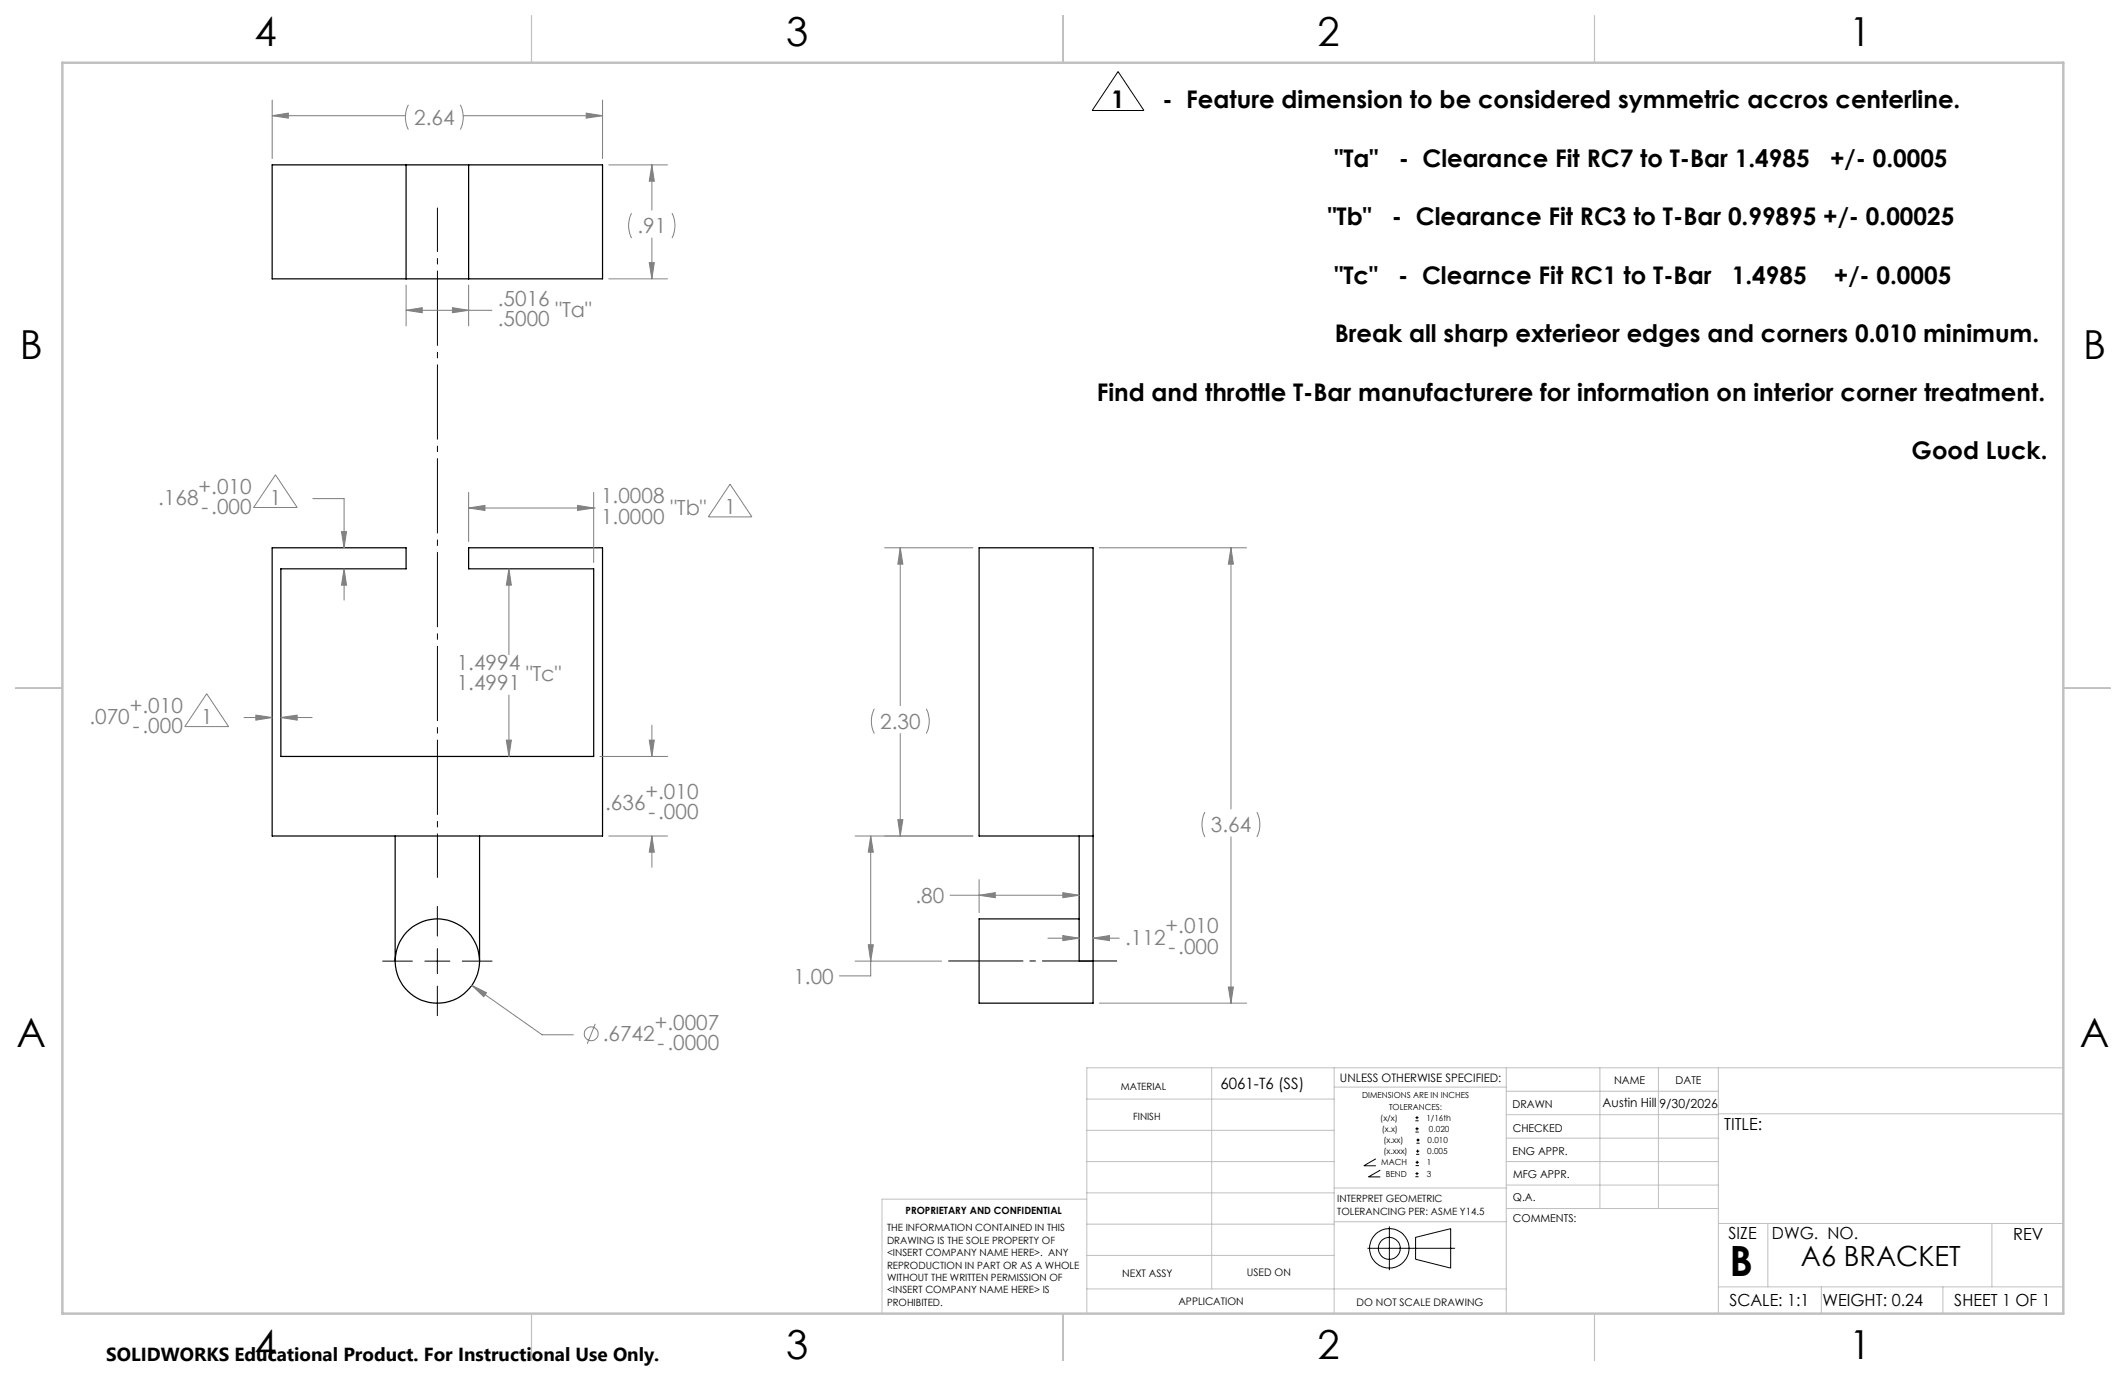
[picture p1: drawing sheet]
<svg xmlns="http://www.w3.org/2000/svg" width="432mm" height="279mm" viewBox="0 0 432 279" stroke-linecap="round" stroke-linejoin="round" font-family="sans-serif">
<g fill="none" stroke="#000" stroke-width=".25">
<path d="M55.3 33.5h67.1v23.1h-67.1zM82.5 33.5v23.1M95.2 33.5v23.1M55.3 111.2h27.2v4.3h-25.5v38.1h63.6v-38.1h-25.4v-4.3h27.2v58.6h-67.1zM80.3 169.8v25.4M97.4 169.8v25.4M219.2 169.8v25.4h2.8M222 169.8h-23.1v-58.6h23.1v84M219.2 186.6h-20.3v17.1h23.1v-8.5"/>
<circle cx="88.8" cy="195.1" r="8.5"/>
</g>
<path d="M56 96.4l4.4 6.6h-8.9zM63.5 101.2h6.4v10M69.4 107.9h1l-.5 3.3zM69.9 115.5v6.3" fill="none" stroke="#808080" stroke-width=".2"/>
<g fill="none" stroke="#c0c0c0" stroke-width=".2">
<path d="M246.1 216.8v44.9M271 216.8v49.9M305.9 216.8v49.9M324.9 216.8v28.6M336.8 216.8v28.6M349 216.8v49.9M419.1 216.8h-198.4v49.9M220.7 235.9h50.3M220.7 229.5h50.3M220.7 223.2h50.3M271 220.7h34.9M305.9 231.1h43.1"/>
<path d="M305.9 226.3h43.1M305.9 221.6h43.1M305.9 235.9h43.1M349 226.2h70.1M220.7 248.6h50.3M220.7 242.2h50.3M220.7 254.9h50.3M220.7 243.5h-41.6v23.2M271 248.1h35M271 241.2h35M305.9 240.6h43.1M306 245.4h43"/>
<path d="M349 248.4h70.1M359.1 248.4v12.9M404.6 248.4v12.9M220.7 261.7h85.2M349 261.3h70.1M369.9 261.3v5.4M394.6 261.3v5.4"/>
</g>
<path d="M107.9 3.2v9.5M215.9 3.2v9.5M323.8 3.2v9.5M3.1 139.7h9.6M419.1 139.7h9.5M107.9 266.7v9.6M215.9 266.7v9.6M323.8 266.7v9.6" fill="none" stroke="#c0c0c0" stroke-width=".25"/>
<path d="M12.7 12.7h406.4v254h-406.4z" fill="none" stroke="#c0c0c0" stroke-width=".5"/>
<path d="M69.4 107.9h1l-.5 3.3z" fill="#808080"/>
<path d="M69.9 115.5l.5 3.3h-1z" fill="none" stroke="#808080" stroke-width=".2"/>
<path d="M69.9 115.5l.5 3.3h-1z" fill="#808080"/>
<path d="M121.8 153.6h13.8M131.9 150.3h1l-.5 3.3zM132.4 147.2v6.4M123.6 169.8h12M132.4 169.8v6.3" fill="none" stroke="#808080" stroke-width=".2"/>
<path d="M131.9 150.3h1l-.5 3.3z" fill="#808080"/>
<path d="M132.4 169.8l.5 3.2h-1z" fill="none" stroke="#808080" stroke-width=".2"/>
<path d="M132.4 169.8l.5 3.2h-1z" fill="#808080"/>
<path d="M103.4 115.5l.5 3.3h-1.1zM103.4 115.5v17.4M103.4 141.1v12.5" fill="none" stroke="#808080" stroke-width=".2"/>
<path d="M103.4 115.5l.5 3.3h-1.1z" fill="#808080"/>
<path d="M102.8 150.3h1.1l-.5 3.3z" fill="none" stroke="#808080" stroke-width=".2"/>
<path d="M102.8 150.3h1.1l-.5 3.3z" fill="#808080"/>
<path d="M42 140.9l4.4 6.6h-8.9zM49.6 145.7h5.7M52 145.2l3.3 .5-3.3 .5zM57 145.7h6.4" fill="none" stroke="#808080" stroke-width=".2"/>
<path d="M52 145.2l3.3 .5-3.3 .5z" fill="#808080"/>
<path d="M57 145.7l3.4-.5v1z" fill="none" stroke="#808080" stroke-width=".2"/>
<path d="M57 145.7l3.4-.5v1z" fill="#808080"/>
<path d="M95.2 100v10M120.6 100v14.2M148.3 98.3l4.4 6.7h-8.8zM95.2 103.2l3.3-.6v1zM95.2 103.2h25.7" fill="none" stroke="#808080" stroke-width=".2"/>
<path d="M95.2 103.2l3.3-.6v1z" fill="#808080"/>
<path d="M117.3 102.6l3.3 .6-3.3 .4z" fill="none" stroke="#808080" stroke-width=".2"/>
<path d="M117.3 102.6l3.3 .6-3.3 .4z" fill="#808080"/>
<g fill="none" stroke="#808080" stroke-width=".2">
<path d="M95.8 200.1l3 1.5-.6 .8zM95.8 200.1l14.3 10h6.4M120.9 207.9l-1.6 4"/>
<circle cx="120.1" cy="209.9" r="1.41"/>
</g>
<path d="M95.8 200.1l3 1.5-.6 .8z" fill="#808080"/>
<path d="M55.3 23.5l3.3-.5v1zM55.3 20.3v11.9M55.3 23.5h27M82.9 21.3a5.6 5.6 0 0 0 0 5M93.5 21.3a5.6 5.6 0 0 1 0 5M94.1 23.5h28.3M122.4 20.3v11.9" fill="none" stroke="#808080" stroke-width=".2"/>
<path d="M88.8 42.2v136" fill="none" stroke="#000" stroke-width=".2" stroke-dasharray="15.2 1.3 1.3 1.3" stroke-dashoffset="6.3" stroke-linecap="butt"/>
<path d="M77.7 195.2h6M86.3 195.2h5.1M88.8 184v6.1M88.8 192.6v5.1M93.9 195.2h6M88.8 200.2v6" fill="none" stroke="#000" stroke-width=".2"/>
<path d="M55.3 23.5l3.3-.5v1z" fill="#808080"/>
<path d="M119.1 23l3.3 .5-3.3 .5z" fill="none" stroke="#808080" stroke-width=".2"/>
<path d="M119.1 23l3.3 .5-3.3 .5z" fill="#808080"/>
<path d="M123.6 33.5h12M132.4 33.5l.5 3.3h-1zM132.4 33.5v9.2M123.6 56.6h12M128.3 43.3a5.6 5.6 0 0 0 0 5M132.4 48.3v8.3M136.5 43.3a5.6 5.6 0 0 1 0 5" fill="none" stroke="#808080" stroke-width=".2"/>
<path d="M132.4 33.5l.5 3.3h-1z" fill="#808080"/>
<path d="M131.9 53.3h1l-.5 3.3z" fill="none" stroke="#808080" stroke-width=".2"/>
<path d="M131.9 53.3h1l-.5 3.3z" fill="#808080"/>
<path d="M82.5 57.9v8.3M95.2 57.9v8.3M82.5 63l3.3-.5v1zM82.5 63h17.4" fill="none" stroke="#808080" stroke-width=".2"/>
<path d="M82.5 63l3.3-.5v1z" fill="#808080"/>
<path d="M91.9 62.5l3.3 .5-3.3 .5z" fill="none" stroke="#808080" stroke-width=".2"/>
<path d="M91.9 62.5l3.3 .5-3.3 .5z" fill="#808080"/>
<path d="M173.7 169.8h23.9M176.8 169.8v28.4h-6.3M173.7 195.2h17.5M176.4 191.8h1l-.6 3.4z" fill="none" stroke="#808080" stroke-width=".2"/>
<path d="M176.4 191.8h1l-.6 3.4z" fill="#808080"/>
<path d="M176.8 169.8l.6 3.2h-1z" fill="none" stroke="#808080" stroke-width=".2"/>
<path d="M176.8 169.8l.6 3.2h-1z" fill="#808080"/>
<path d="M223.3 111.2h29.9M250 111.2l.5 3.3h-1zM250 111.2v53.1M244.7 164.9a5.6 5.6 0 0 0 0 5M250 169.9v33.8M255.3 164.9a5.6 5.6 0 0 1 0 5M223.3 203.7h29.9" fill="none" stroke="#808080" stroke-width=".2"/>
<path d="M250 111.2l.5 3.3h-1z" fill="#808080"/>
<path d="M249.5 200.4h1l-.5 3.3z" fill="none" stroke="#808080" stroke-width=".2"/>
<path d="M249.5 200.4h1l-.5 3.3z" fill="#808080"/>
<path d="M198.9 178.6v6.7M193 181.8h26.2M215.9 181.3l3.3 .5-3.3 .5z" fill="none" stroke="#808080" stroke-width=".2"/>
<path d="M215.9 181.3l3.3 .5-3.3 .5z" fill="#808080"/>
<path d="M198.9 181.8l3.2-.5v1z" fill="none" stroke="#808080" stroke-width=".2"/>
<path d="M198.9 181.8l3.2-.5v1z" fill="#808080"/>
<path d="M212.8 190.5h6.4M215.9 190l3.3 .5-3.3 .5zM222 190.5h5.3" fill="none" stroke="#808080" stroke-width=".2"/>
<path d="M215.9 190l3.3 .5-3.3 .5z" fill="#808080"/>
<path d="M222 190.5l3.3-.5v1z" fill="none" stroke="#808080" stroke-width=".2"/>
<path d="M222 190.5l3.3-.5v1z" fill="#808080"/>
<path d="M179.7 111.2h17.9M182.8 111.2l.6 3.3h-1zM182.8 111.2v32.1M177.6 143.9a5.5 5.5 0 0 0 0 5M182.8 148.9v20.9M188.1 143.9a5.5 5.5 0 0 1 0 5M179.7 169.8h17.9" fill="none" stroke="#808080" stroke-width=".2"/>
<path d="M182.8 111.2l.6 3.3h-1z" fill="#808080"/>
<path d="M182.4 166.4h1l-.6 3.4z" fill="none" stroke="#808080" stroke-width=".2"/>
<path d="M182.4 166.4h1l-.6 3.4z" fill="#808080"/>
<g fill="none" stroke="#000" stroke-width=".2">
<path d="M227.1 14.5l5.2 7.9h-10.5zM279.4 235.3l-2.4 1.4h2.4M280.4 237.6l-2.4 1.4h2.4M287.5 227.6h.6M287.5 226.9h.6M287.5 229.9h.6M287.5 229.2h.6M287.5 238.9h.6M287.5 238.3h.6M287.5 236.7h.7M287.5 236h.7M287.6 234.4h.7"/>
<path d="M287.6 233.8h.7M287.7 232.1h.6M287.7 231.5h.6M287.8 226.6v.7M287.8 228.9v.7M287.8 238v.6M287.8 235.7v.7M287.9 233.4v.7M288 231.2v.6M277.7 253.5h17.8M282.2 249v8.9M287.5 251.2l7.1-1.7v8l-7.1-1.8z"/>
<circle cx="282.2" cy="253.5" r="4"/>
<circle cx="282.2" cy="253.5" r="2.23"/>
</g>
<path d="M192.5 195.1h34.5" fill="none" stroke="#000" stroke-width=".2" stroke-dasharray="15.2 1.3 1.3 1.3" stroke-dashoffset="-.1" stroke-linecap="butt"/>
<text font-size="8.5" x="351.3" y="259">B</text>
<g font-size="8.1">
<text x="51.7" y="9.3">4</text>
<text x="159.7" y="9.3">3</text>
<text x="267.6" y="9.3">2</text>
<text x="375.6" y="9.3">1</text>
<text x="4" y="72.8">B</text>
<text x="423.1" y="72.8">B</text>
<text x="3.3" y="212.5">A</text>
<text x="422.4" y="212.5">A</text>
<text x="51.7" y="276">4</text>
<text x="159.7" y="276">3</text>
<text x="267.6" y="276">2</text>
<text x="375.6" y="276">1</text>
</g>
<text font-size="5.6" x="365.8" y="257">A6 BRACKET</text>
<g font-size="4.9">
<text x="225.7" y="21.8">1</text>
<text x="236.1" y="21.9">- Feature dimension to be considered symmetric accros centerline.</text>
<text x="271.1" y="33.8">&quot;Ta&quot;</text>
<text x="284.1" y="33.8">- Clearance Fit RC7 to T-Bar 1.4985</text>
<text x="371.7" y="33.8">+/- 0.0005</text>
<text x="269.7" y="45.7">&quot;Tb&quot;</text>
<text x="282.7" y="45.7">- Clearance Fit RC3 to T-Bar 0.99895 +/- 0.00025</text>
<text x="271.1" y="57.6">&quot;Tc&quot;</text>
<text x="284" y="57.6">- Clearnce Fit RC1 to T-Bar</text>
<text x="351.8" y="57.6">1.4985</text>
<text x="372.5" y="57.6">+/- 0.0005</text>
<text x="271.1" y="69.5">Break all sharp exterieor edges and corners 0.010 minimum.</text>
<text x="222.7" y="81.3">Find and throttle T-Bar manufacturere for information on interior corner treatment.</text>
<text x="388.3" y="93.2">Good Luck.</text>
</g>
<g font-size="4.2" fill="#808080">
<text x="84.1" y="25.4">2.64</text>
<text x="129.5" y="47.4">.91</text>
<text x="101.1" y="62.1">.5016</text>
<text x="112.8" y="64.3">&quot;Ta&quot;</text>
<text x="101.1" y="66.2">.5000</text>
<text x="40.3" y="100.3">+.010</text>
<text x="32.1" y="102.6">.168</text>
<text x="40.9" y="104.4">-.000</text>
<text x="54.8" y="102.5">1</text>
<text x="122.1" y="102.2">1.0008</text>
<text x="122.1" y="106.3">1.0000</text>
<text x="136.2" y="104.5">&quot;Tb&quot;</text>
<text x="147.1" y="104.4">1</text>
<text x="92.8" y="136.1">1.4994</text>
<text x="92.8" y="140.2">1.4991</text>
<text x="106.8" y="138.4">&quot;Tc&quot;</text>
<text x="18.2" y="147">.070</text>
<text x="26.4" y="144.8">+.010</text>
<text x="27" y="148.9">-.000</text>
<text x="40.8" y="147">1</text>
<text x="178.8" y="148">2.30</text>
<text x="122.9" y="164.6">.636</text>
<text x="131.1" y="162.3">+.010</text>
<text x="131.7" y="166.4">-.000</text>
<text x="245.9" y="169">3.64</text>
<text x="185.9" y="183.4">.80</text>
<text x="228.5" y="191.8">.112</text>
<text x="236.7" y="189.5">+.010</text>
<text x="237.3" y="193.7">-.000</text>
<text x="161.1" y="199.8">1.00</text>
<text x="133" y="209.2">+.0007</text>
<text x="122.4" y="211.5">.6742</text>
<text x="133.6" y="213.3">-.0000</text>
</g>
<text font-size="3.8" x="21.6" y="276.3">SOLIDWORKS Educational Product. For Instructional Use Only.</text>
<g font-size="3.4">
<text x="350.2" y="229.5">TITLE:</text>
<text x="351.1" y="251.6">SIZE</text>
<text x="359.9" y="251.6">DWG. NO.</text>
<text x="408.9" y="251.7">REV</text>
<text x="351.2" y="265.2">SCALE: 1:1</text>
<text x="370.1" y="265.3">WEIGHT: 0.24</text>
<text x="396.9" y="265.2">SHEET 1 OF 1</text>
</g>
<text font-size="3.2" x="247.9" y="221.1">6061-T6 (SS)</text>
<g font-size="2.5">
<text x="325.5" y="224.8">Austin Hill</text>
<text x="337" y="224.9">9/30/2026</text>
</g>
<text font-size="2.4" x="272.2" y="219.7">UNLESS OTHERWISE SPECIFIED:</text>
<g font-size="2.2">
<text x="327.8" y="220.1">NAME</text>
<text x="340.3" y="220.2">DATE</text>
<text x="307.2" y="224.9">DRAWN</text>
<text x="307.3" y="229.8">CHECKED</text>
<text x="307.2" y="234.4">ENG APPR.</text>
<text x="307.3" y="239.2">MFG APPR.</text>
<text x="307.3" y="243.9">Q.A.</text>
<text x="307.3" y="248.1">COMMENTS:</text>
</g>
<g font-size="2.1">
<text x="227.9" y="259.2">NEXT ASSY</text>
<text x="253.3" y="259.2">USED ON</text>
<text x="239.3" y="265">APPLICATION</text>
<text x="275.5" y="265.1">DO NOT SCALE DRAWING</text>
</g>
<g font-size="2">
<text x="227.6" y="221.3">MATERIAL</text>
<text x="230.2" y="227.3">FINISH</text>
<text x="271.6" y="244.1">INTERPRET GEOMETRIC</text>
<text x="180.2" y="250">THE INFORMATION CONTAINED IN THIS</text>
<text x="183.9" y="246.4">PROPRIETARY AND CONFIDENTIAL</text>
<text x="271.6" y="246.6">TOLERANCING PER: ASME Y14.5</text>
<text x="180.2" y="252.5">DRAWING IS THE SOLE PROPERTY OF</text>
<text x="180.2" y="255.1">&lt;INSERT COMPANY NAME HERE&gt;. ANY</text>
<text x="180.2" y="257.6">REPRODUCTION IN PART OR AS A WHOLE</text>
<text x="180.2" y="260.1">WITHOUT THE WRITTEN PERMISSION OF</text>
<text x="180.2" y="262.6">&lt;INSERT COMPANY NAME HERE&gt; IS</text>
<text x="180.2" y="265.2">PROHIBITED.</text>
</g>
<g font-size="1.7">
<text x="276.7" y="223">DIMENSIONS ARE IN INCHES</text>
<text x="280.3" y="227.6">(x/x)</text>
<text x="282.1" y="225.3">TOLERANCES:</text>
<text x="289.7" y="227.6">1/16th</text>
<text x="280.7" y="229.8">(x.x)</text>
<text x="281" y="232.1">(x.xx)</text>
<text x="290" y="232.1">0.010</text>
<text x="290.2" y="229.8">0.020</text>
<text x="280.5" y="236.6">MACH</text>
<text x="281" y="234.4">(x.xxx)</text>
<text x="281.5" y="238.9">BEND</text>
<text x="289.8" y="238.9">3</text>
<text x="289.8" y="236.6">1</text>
<text x="289.9" y="234.4">0.005</text>
</g>
</svg>
